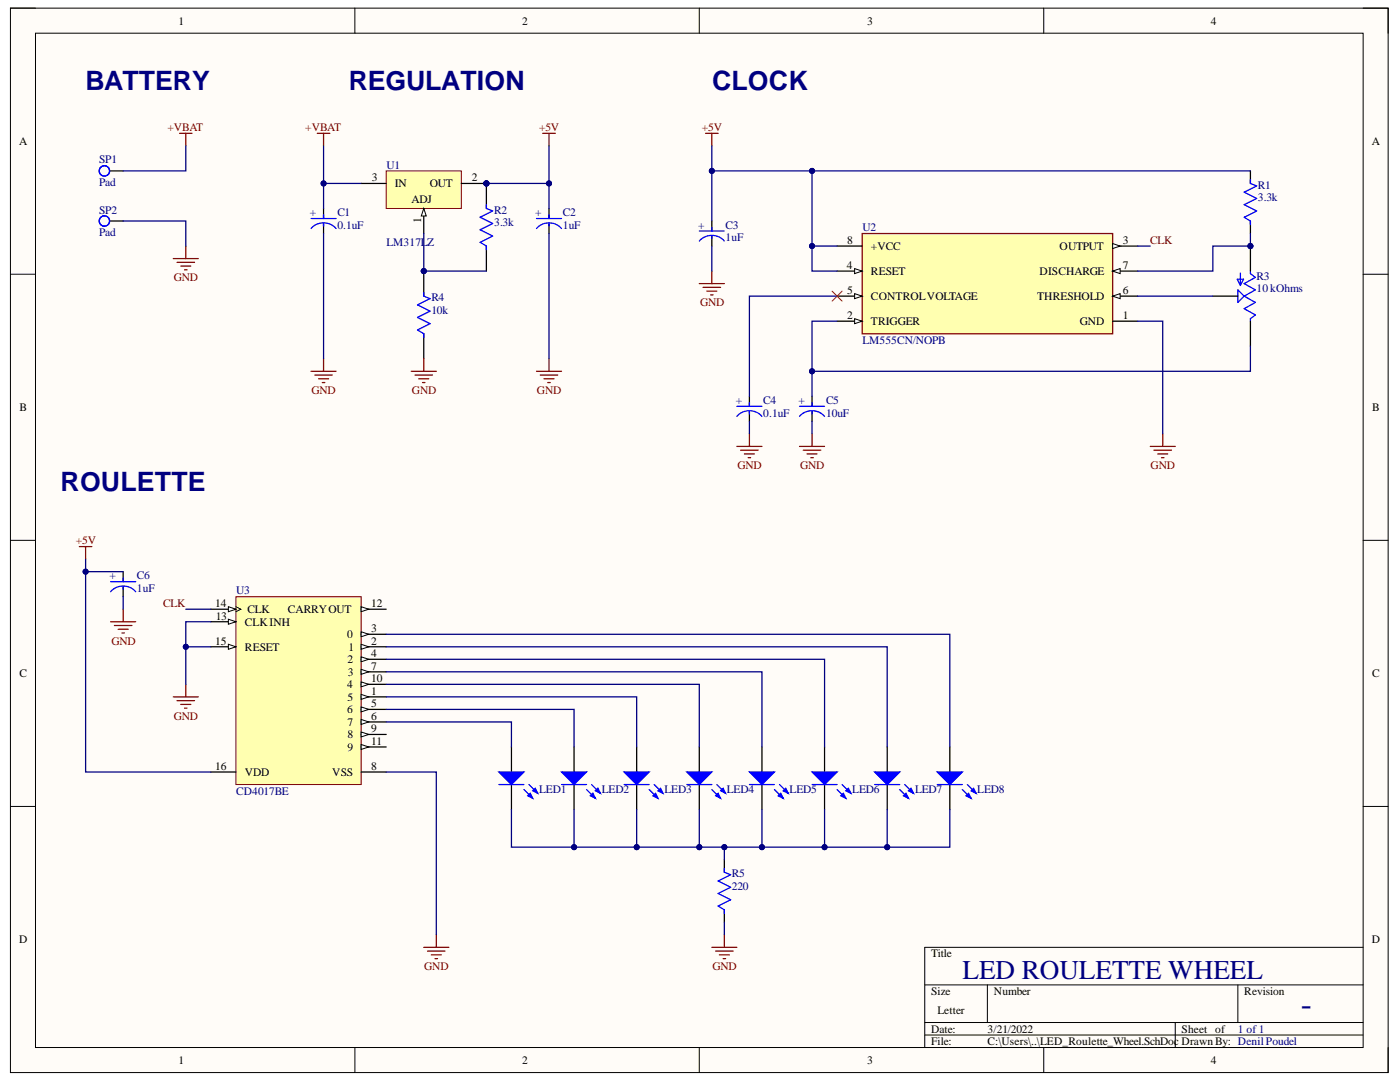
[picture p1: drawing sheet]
# Altium project LED_Roulette_Wheel.PrjPcb
1 sheet, 24 parts. Net scope: global (net labels, ports and power ports of the same name join across sheets).
Board file: LED_Roulette_Wheel.PcbDoc

## Sheet LED_Roulette_Wheel.SchDoc: LED ROULETTE
size Letter; Author: Denil Poudel; DrawnBy: Denil Poudel; Revision: -; SheetNumber: 1; SheetTotal: 1

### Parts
C1  0.1uF  [FP-UPW1E220MDD-MFG]
C2  1uF  [FP-UPW1E220MDD-MFG]
C3  1uF  [FP-UPW1E220MDD-MFG]
C4  0.1uF  [FP-UPW1E220MDD-MFG]
C5  10uF  [FP-UPW1E220MDD-MFG]
C6  1uF  [FP-UPW1E220MDD-MFG]
LED1  151051VS04000  [Type 5mm]  (value not drawn)
LED2  151051VS04000  [Type 5mm]  (value not drawn)
LED3  151051VS04000  [Type 5mm]  (value not drawn)
LED4  151051VS04000  [Type 5mm]  (value not drawn)
LED5  151051VS04000  [Type 5mm]  (value not drawn)
LED6  151051VS04000  [Type 5mm]  (value not drawn)
LED7  151051VS04000  [Type 5mm]  (value not drawn)
LED8  151051VS04000  [Type 5mm]  (value not drawn)
R1  3.3k  [FP-MFR-25-MFG]
R2  3.3k  [FP-MFR-25-MFG]
R3  10 kOhms  [TRIM_3362P-1-104TLF]
R4  10k  [FP-MFR-25-MFG]
R5  220  [FP-MFR-25-MFG]
SP1  Pad  [SP]
SP2  Pad  [SP]
U1  LM317LZ  [Z03A]
U2  LM555CN/NOPB  [FP-P0008A-MFG]
U3  CD4017BE  [N0016A]

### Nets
+5V: C2.2(A) C3.2(A) C6.2(A) R1.2 R2.2 U1.2(OUT) U2.4(RESET) U2.8(+VCC) U3.16(VDD)
+VBAT: C1.2(A) SP1.1 U1.3(IN)
GND: C1.1(C) C2.1(C) C3.1(C) C4.1(C) C5.1(C) C6.1(C) R4.1 R5.1 SP2.1 U2.1(GND) U3.8(VSS) U3.13(CLK_INH) U3.15(RESET)
CLK: U2.3(OUTPUT) U3.14(CLK)
NetC4_2: C4.2(A) U2.5(CONTROL_VOLTAGE)
NetC5_2: C5.2(A) R3.3(CW) U2.2(TRIGGER)
NetLED1_1: LED1.1(K) LED2.1(K) LED3.1(K) LED4.1(K) LED5.1(K) LED6.1(K) LED7.1(K) LED8.1(K) R5.2
NetLED1_2: LED1.2(A) U3.6(7)
NetLED2_2: LED2.2(A) U3.5(6)
NetLED3_2: LED3.2(A) U3.1(5)
NetLED4_2: LED4.2(A) U3.10(4)
NetLED5_2: LED5.2(A) U3.7(3)
NetLED6_2: LED6.2(A) U3.4(2)
NetLED7_2: LED7.2(A) U3.2(1)
NetLED8_2: LED8.2(A) U3.3(0)
NetR1_1: R1.1 R3.1(CCW) U2.7(DISCHARGE)
NetR2_1: R2.1 R4.2 U1.1(ADJ)
NetR3_2: R3.2(WIPER) U2.6(THRESHOLD)

Not connected (* = marked no-connect by the designer): U3 9(8) 11(9) 12(CARRY_OUT)

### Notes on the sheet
- BATTERY
- REGULATION
- CLOCK
- ROULETTE
- LED ROULETTE WHEEL
- 1 of 1
- -
- Denil Poudel
